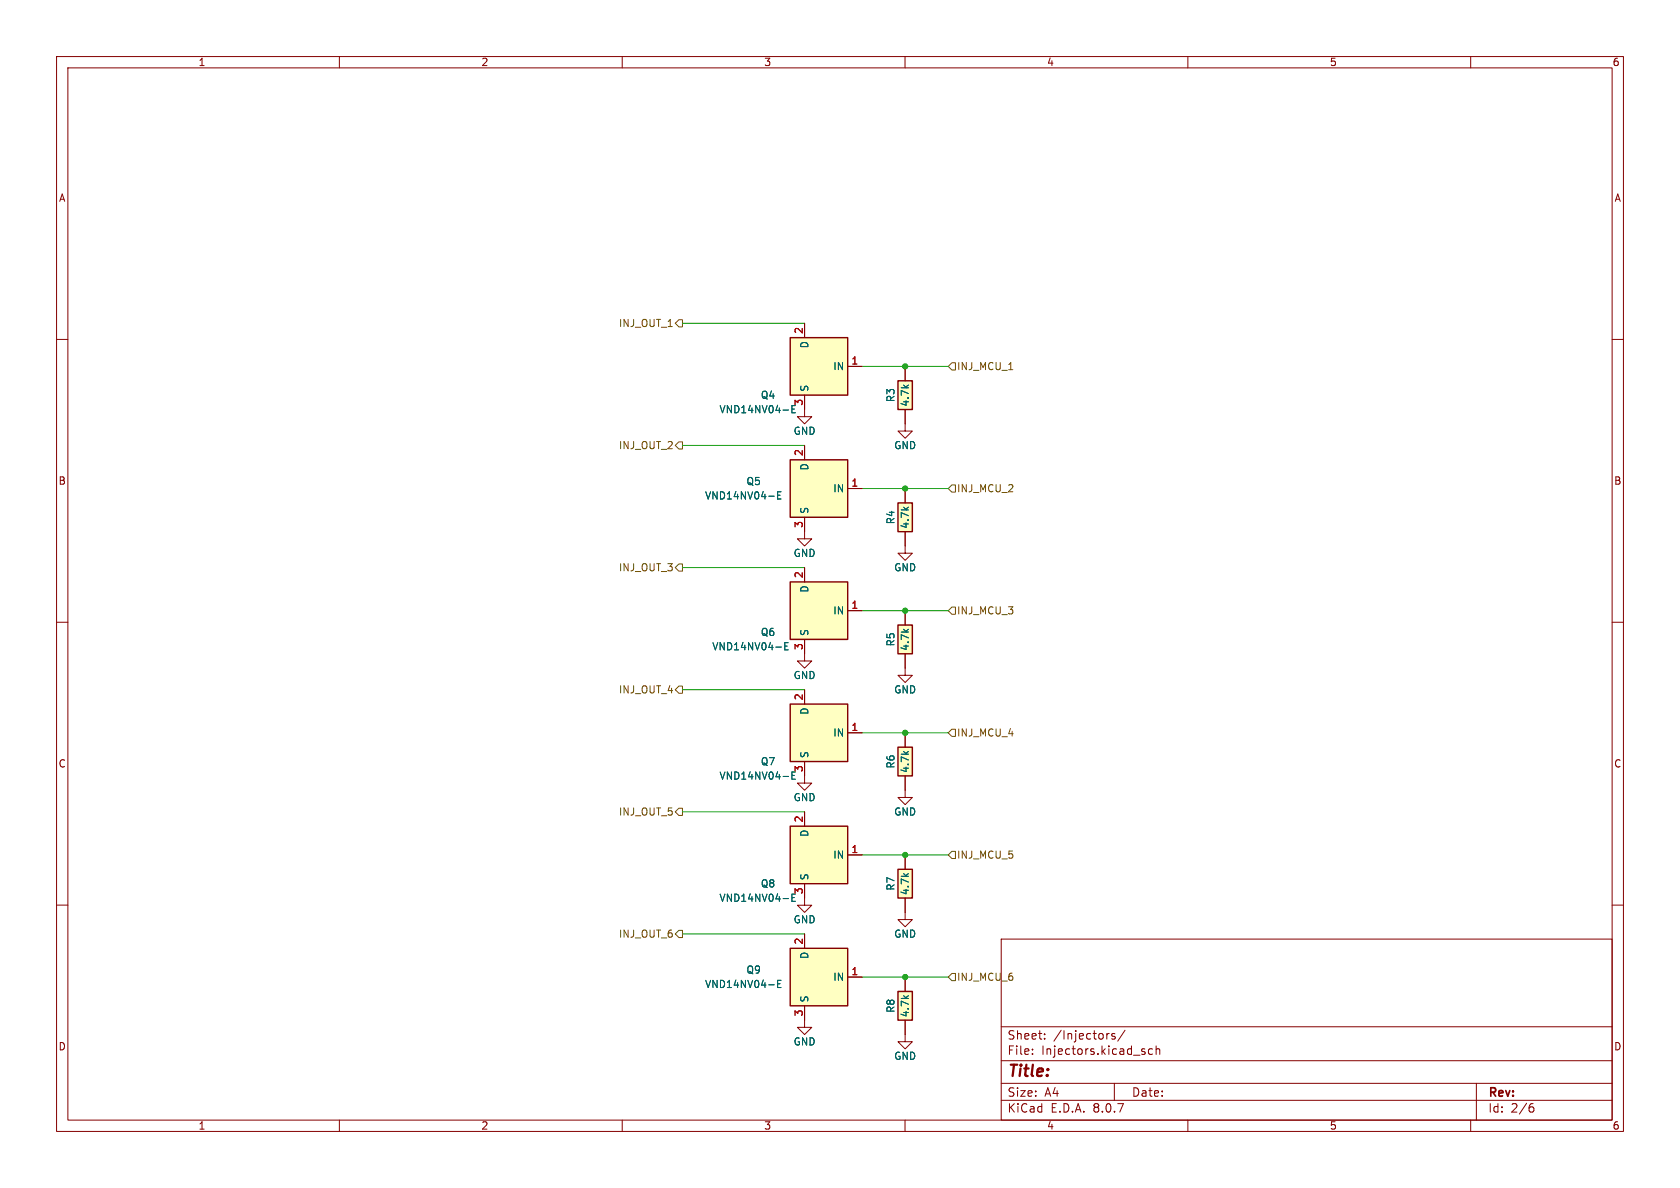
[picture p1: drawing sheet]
<svg xmlns="http://www.w3.org/2000/svg" width="297mm" height="210mm" viewBox="0 0 297 210" stroke-linecap="round" stroke-linejoin="round" font-family="sans-serif">
<g fill="none" stroke="#840000" stroke-width=".18">
<path d="M10 10h277v190h-277zM12 12h273v186h-273zM60 10v2M110 10v2M160 10v2M210 10v2M260 10v2M10 60h2M142.2 72.4v1.3h-1.2l1.2 1.2 1.3-1.2h-1.3M285 60h2M10 110h2M285 110h2"/>
<path d="M10 160h2M177 166h108v32h-108zM285 160h2M60 198v2M110 198v2M142.2 180.3v1.3h-1.2l1.2 1.3 1.3-1.3h-1.3M160 198v2M177 194.5h108M177 191.5h108M177 187.5h108M177 181.5h108M182.5 186.3v.1"/>
<path d="M182.5 185.5v.1M184.7 183.6v.1M184.7 182.8v.1M196 182.7h.1M197 191.5v3M197.1 182.8l-.4-.1-.2 .2 .1 .2 .5 .2v.3h-.6M198.9 182.1l-1.3 2M202.4 186v.3M203.7 185.5l-.4-.1-.3 .3v.4l.2 .2h.5M204.4 185.5l.2-.1 .4 .1v.9M204.4 184.9v1.5M210 198v2"/>
<path d="M260 198v2M261 191.5v6.5M270.6 195.7h.4l.2 .3-.1 .5-.5 .1M271 195.1l-.4 .1"/>
</g>
<path d="M139.7 59.7h10.2v10.2h-10.2z" fill="#ffffc2"/>
<path d="M139.7 59.7h10.2v10.2h-10.2z" fill="none" stroke="#840000" stroke-width=".25"/>
<path d="M142.2 57.2v2.5M142.2 69.9v2.5M149.9 64.8h2.5M160 96.5v1.3h-1.3l1.3 1.3 1.3-1.3h-1.3" fill="none" stroke="#840000" stroke-width=".18"/>
<path d="M140 72.3h.4M140.6 71.7h-.6v1.3h.6" fill="none" stroke="#006464" stroke-width=".18"/>
<path d="M158.7 88.9h2.6v5.1h-2.6z" fill="#ffffc2"/>
<path d="M158.7 88.9h2.6v5.1h-2.6z" fill="none" stroke="#840000" stroke-width=".25"/>
<path d="M160 86.4v2.5M160 94v2.5" fill="none" stroke="#840000" stroke-width=".18"/>
<path d="M139.7 102.9h10.2v10.1h-10.2z" fill="#ffffc2"/>
<path d="M139.7 102.9h10.2v10.1h-10.2z" fill="none" stroke="#840000" stroke-width=".25"/>
<path d="M142.2 100.3v2.6M142.2 113v2.6M149.9 108h2.5" fill="none" stroke="#840000" stroke-width=".18"/>
<path d="M138.7 114.2h.5M139.3 113.6h-.6v1.3h.6" fill="none" stroke="#006464" stroke-width=".18"/>
<path d="M139.7 81.3h10.2v10.1h-10.2z" fill="#ffffc2"/>
<path d="M139.7 81.3h10.2v10.1h-10.2z" fill="none" stroke="#840000" stroke-width=".25"/>
<path d="M142.2 78.7v2.6M160 74.9v1.3h-1.3l1.3 1.3 1.3-1.3h-1.3M142.2 91.4v3.9h-1.2l1.2 1.2 1.3-1.2h-1.3M149.9 86.4h2.5" fill="none" stroke="#840000" stroke-width=".18"/>
<path d="M137.5 87.5h.4M138.1 86.9h-.6v1.3h.6" fill="none" stroke="#006464" stroke-width=".18"/>
<path d="M158.7 67.3h2.6v5.1h-2.6z" fill="#ffffc2"/>
<path d="M158.7 67.3h2.6v5.1h-2.6z" fill="none" stroke="#840000" stroke-width=".25"/>
<path d="M160 64.8v2.5M160 72.4v2.5" fill="none" stroke="#840000" stroke-width=".18"/>
<path d="M158.7 175.3h2.6v5h-2.6z" fill="#ffffc2"/>
<path d="M158.7 175.3h2.6v5h-2.6z" fill="none" stroke="#840000" stroke-width=".25"/>
<path d="M142.2 158.8v1.2h-1.2l1.2 1.3 1.3-1.3h-1.3M160 172.7v2.6M160 180.3v3.9h-1.3l1.3 1.2 1.3-1.2h-1.3" fill="none" stroke="#840000" stroke-width=".18"/>
<path d="M139.7 167.6h10.2v10.2h-10.2z" fill="#ffffc2"/>
<path d="M139.7 167.6h10.2v10.2h-10.2z" fill="none" stroke="#840000" stroke-width=".25"/>
<path d="M142.2 115.6v1.2h-1.2l1.2 1.3 1.3-1.3h-1.3M142.2 137.2v1.2h-1.2l1.2 1.3 1.3-1.3h-1.3M142.2 165.1v2.5M142.2 177.8v2.5M149.9 172.7h2.5" fill="none" stroke="#840000" stroke-width=".18"/>
<path d="M137.5 173.9h.4M138.1 173.3h-.6v1.3h.6" fill="none" stroke="#006464" stroke-width=".18"/>
<path d="M139.7 124.5h10.2v10.1h-10.2z" fill="#ffffc2"/>
<path d="M139.7 124.5h10.2v10.1h-10.2z" fill="none" stroke="#840000" stroke-width=".25"/>
<path d="M142.2 121.9v2.6M142.2 134.6v2.6M149.9 129.5h2.5M160 161.3v1.3h-1.3l1.3 1.2 1.3-1.2h-1.3" fill="none" stroke="#840000" stroke-width=".18"/>
<path d="M140 137.1h.4M140.6 136.5h-.6v1.2h.6" fill="none" stroke="#006464" stroke-width=".18"/>
<path d="M158.7 132.1h2.6v5.1h-2.6z" fill="#ffffc2"/>
<path d="M158.7 132.1h2.6v5.1h-2.6z" fill="none" stroke="#840000" stroke-width=".25"/>
<path d="M160 129.5v2.6M160 137.2v2.5" fill="none" stroke="#840000" stroke-width=".18"/>
<path d="M139.7 146.1h10.2v10.1h-10.2z" fill="#ffffc2"/>
<path d="M139.7 146.1h10.2v10.1h-10.2z" fill="none" stroke="#840000" stroke-width=".25"/>
<path d="M142.2 143.5v2.6M142.2 156.2v2.6M149.9 151.1h2.5" fill="none" stroke="#840000" stroke-width=".18"/>
<path d="M140 158.7h.4M140.6 158.1h-.6v1.2h.6" fill="none" stroke="#006464" stroke-width=".18"/>
<path d="M158.7 153.7h2.6v5.1h-2.6z" fill="#ffffc2"/>
<path d="M158.7 153.7h2.6v5.1h-2.6z" fill="none" stroke="#840000" stroke-width=".25"/>
<path d="M160 118.1v1.3h-1.3l1.3 1.3 1.3-1.3h-1.3M160 139.7v1.3h-1.3l1.3 1.2 1.3-1.2h-1.3M160 151.1v2.6M160 158.8v2.5" fill="none" stroke="#840000" stroke-width=".18"/>
<path d="M158.7 110.5h2.6v5.1h-2.6z" fill="#ffffc2"/>
<path d="M158.7 110.5h2.6v5.1h-2.6z" fill="none" stroke="#840000" stroke-width=".25"/>
<g fill="none" stroke="#840000" stroke-width=".18">
<path d="M142.2 57.2v2.5M142.2 69.9v2.5M142.2 78.7v2.6M149.9 64.8h2.5M160 64.8v2.5M160 72.4v2.5M142.2 91.4v2.6M149.9 86.4h2.5M160 86.4v2.5M160 94v2.5M142.2 100.3v2.6M142.2 113v2.6"/>
<path d="M149.9 108h2.5M160 108v2.5M160 115.6v2.5M142.2 121.9v2.6M142.2 134.6v2.6M149.9 129.5h2.5M160 129.5v2.6M160 137.2v2.5M142.2 143.5v2.6M142.2 156.2v2.6M149.9 151.1h2.5M160 151.1v2.6"/>
<path d="M160 158.8v2.5M142.2 165.1v2.5M142.2 177.8v2.5M149.9 172.7h2.5M160 172.7v2.6M160 180.3v2.6"/>
</g>
<g fill="none" stroke="#725600" stroke-width=".18">
<path d="M120 56.5h.6v1.3h-.6l-.6-.6zM120 78.1h.6v1.3h-.6l-.6-.7zM168.3 64.1h.6v1.3h-.6l-.7-.6zM178.3 65.3h.8M120 99.7h.6v1.3h-.6l-.6-.7zM168.3 85.7h.6v1.3h-.6l-.7-.6zM168.3 107.3h.6v1.3h-.6l-.7-.6zM120 121.3h.6v1.3h-.6l-.6-.7zM168.3 128.9h.6v1.3h-.6l-.7-.7zM120 142.9h.6v1.2h-.6l-.6-.6zM168.3 150.5h.6v1.3h-.6l-.7-.7zM120 164.5h.6v1.2h-.6l-.6-.6z"/>
<path d="M168.3 172.1h.6v1.3h-.6l-.7-.7z"/>
</g>
<path d="M120.6 57.2h21.6M120.6 78.7h21.6M152.4 64.8h15.2M152.4 86.4h15.2M120.6 100.3h21.6M152.4 108h15.2M120.6 121.9h21.6M152.4 129.5h15.2M120.6 143.5h21.6M152.4 151.1h15.2M120.6 165.1h21.6M152.4 172.7h15.2" fill="none" stroke="#009600" stroke-width=".18"/>
<path d="M140 72.3h.4M140.6 71.7h-.6v1.3h.6M137.5 87.5h.4M138.1 86.9h-.6v1.3h.6M138.7 114.2h.5M139.3 113.6h-.6v1.3h.6M140 137.1h.4M140.6 136.5h-.6v1.2h.6M140 158.7h.4M140.6 158.1h-.6v1.2h.6M137.5 173.9h.4M138.1 173.3h-.6v1.3h.6" fill="none" stroke="#006464" stroke-width=".18"/>
<g fill="#009600" stroke="#009600" stroke-width=".18">
<circle cx="160" cy="151.1" r=".46"/>
<circle cx="160" cy="129.5" r=".46"/>
<circle cx="160" cy="108" r=".46"/>
<circle cx="160" cy="172.7" r=".46"/>
<circle cx="160" cy="64.8" r=".46"/>
<circle cx="160" cy="86.4" r=".46"/>
</g>
<text font-size="2.8" fill="#840000" x="178" y="190.9">Title:</text>
<g font-size="2.1" fill="#840000">
<text x="178" y="184">Sheet:</text>
<text x="186.2" y="184">/Injectors/</text>
<text x="178" y="186.7">File:</text>
<text x="184.1" y="186.7">Injectors.kicad_sch</text>
<text x="178" y="196.9">KiCad</text>
<text x="178" y="194.1">Size:</text>
<text x="184.7" y="194.1">A4</text>
<text x="185.7" y="196.9">E.D.A.</text>
<text x="193.3" y="196.9">8.0.7</text>
<text x="200" y="194.1">Date:</text>
<text x="263" y="194.3">Rev:</text>
<text x="263" y="196.9">Id:</text>
<text x="267.1" y="196.9">2/6</text>
</g>
<g font-size="1.8" fill="#840000">
<text x="35" y="11.9">1</text>
<text x="85" y="11.9">2</text>
<text x="135" y="11.9">3</text>
<text x="185" y="11.9">4</text>
<text x="235" y="11.9">5</text>
<text x="285" y="11.9">6</text>
<text x="10.3" y="35.9">A</text>
<text x="285.3" y="35.9">A</text>
<text x="10.3" y="85.9">B</text>
<text x="285.3" y="85.9">B</text>
<text x="10.3" y="135.9">C</text>
<text x="285.3" y="135.9">C</text>
<text x="10.3" y="185.9">D</text>
<text x="285.3" y="185.9">D</text>
<text x="35" y="199.9">1</text>
<text x="85" y="199.9">2</text>
<text x="135" y="199.9">3</text>
<text x="185" y="199.9">4</text>
<text x="235" y="199.9">5</text>
<text x="285" y="199.9">6</text>
</g>
<g font-size="1.8" fill="#725600">
<text x="109.3" y="58">INJ_OUT_1</text>
<text x="169.1" y="65.6">INJ_MCU_1</text>
<text x="109.3" y="79.6">INJ_OUT_2</text>
<text x="169.1" y="87.2">INJ_MCU_2</text>
<text x="109.3" y="101.2">INJ_OUT_3</text>
<text x="169.1" y="108.8">INJ_MCU_3</text>
<text x="109.3" y="122.8">INJ_OUT_4</text>
<text x="169.1" y="130.4">INJ_MCU_4</text>
<text x="109.3" y="144.4">INJ_OUT_5</text>
<text x="169.1" y="152">INJ_MCU_5</text>
<text x="109.3" y="166">INJ_OUT_6</text>
<text x="169.1" y="173.6">INJ_MCU_6</text>
</g>
<g font-size="1.8" fill="#a90000">
<text x="142" y="59.1" transform="rotate(-90 142 59.1)">2</text>
<text x="150.4" y="64.5">1</text>
<text x="142" y="71.8" transform="rotate(-90 142 71.8)">3</text>
<text x="142" y="80.7" transform="rotate(-90 142 80.7)">2</text>
<text x="150.4" y="86.1">1</text>
<text x="142" y="93.4" transform="rotate(-90 142 93.4)">3</text>
<text x="142" y="102.3" transform="rotate(-90 142 102.3)">2</text>
<text x="150.4" y="107.7">1</text>
<text x="142" y="115" transform="rotate(-90 142 115)">3</text>
<text x="142" y="123.9" transform="rotate(-90 142 123.9)">2</text>
<text x="150.4" y="129.3">1</text>
<text x="142" y="136.6" transform="rotate(-90 142 136.6)">3</text>
<text x="142" y="145.5" transform="rotate(-90 142 145.5)">2</text>
<text x="150.4" y="150.9">1</text>
<text x="142" y="158.2" transform="rotate(-90 142 158.2)">3</text>
<text x="142" y="167.1" transform="rotate(-90 142 167.1)">2</text>
<text x="150.4" y="172.5">1</text>
<text x="142" y="179.8" transform="rotate(-90 142 179.8)">3</text>
</g>
<g font-size="1.8" fill="#006464">
<text x="143.1" y="61.7" transform="rotate(-90 143.1 61.7)">D</text>
<text x="147.2" y="65.6">IN</text>
<text x="134.4" y="70.7">Q4</text>
<text x="143.1" y="69.3" transform="rotate(-90 143.1 69.3)">S</text>
<text x="158.3" y="71.2" transform="rotate(-90 158.3 71.2)">R3</text>
<text x="160.9" y="72" transform="rotate(-90 160.9 72)">4.7k</text>
<text x="127.1" y="73.3">VND14NV04-E</text>
<text x="140.2" y="77.1">GND</text>
<text x="143.1" y="83.3" transform="rotate(-90 143.1 83.3)">D</text>
<text x="158" y="79.6">GND</text>
<text x="124.5" y="88.5">VND14NV04-E</text>
<text x="131.9" y="86">Q5</text>
<text x="147.2" y="87.2">IN</text>
<text x="143.1" y="90.9" transform="rotate(-90 143.1 90.9)">S</text>
<text x="158.3" y="92.8" transform="rotate(-90 158.3 92.8)">R4</text>
<text x="160.9" y="93.6" transform="rotate(-90 160.9 93.6)">4.7k</text>
<text x="140.2" y="98.7">GND</text>
<text x="158" y="101.2">GND</text>
<text x="143.1" y="104.9" transform="rotate(-90 143.1 104.9)">D</text>
<text x="134.4" y="112.6">Q6</text>
<text x="143.1" y="112.5" transform="rotate(-90 143.1 112.5)">S</text>
<text x="147.2" y="108.8">IN</text>
<text x="125.8" y="115.2">VND14NV04-E</text>
<text x="158.3" y="114.4" transform="rotate(-90 158.3 114.4)">R5</text>
<text x="160.9" y="115.2" transform="rotate(-90 160.9 115.2)">4.7k</text>
<text x="140.2" y="120.2">GND</text>
<text x="158" y="122.8">GND</text>
<text x="143.1" y="126.4" transform="rotate(-90 143.1 126.4)">D</text>
<text x="147.2" y="130.4">IN</text>
<text x="134.4" y="135.5">Q7</text>
<text x="143.1" y="134.1" transform="rotate(-90 143.1 134.1)">S</text>
<text x="158.3" y="136" transform="rotate(-90 158.3 136)">R6</text>
<text x="160.9" y="136.7" transform="rotate(-90 160.9 136.7)">4.7k</text>
<text x="127.1" y="138">VND14NV04-E</text>
<text x="140.2" y="141.8">GND</text>
<text x="143.1" y="148" transform="rotate(-90 143.1 148)">D</text>
<text x="158" y="144.4">GND</text>
<text x="143.1" y="155.7" transform="rotate(-90 143.1 155.7)">S</text>
<text x="147.2" y="152">IN</text>
<text x="127.1" y="159.6">VND14NV04-E</text>
<text x="134.4" y="157.1">Q8</text>
<text x="158.3" y="157.6" transform="rotate(-90 158.3 157.6)">R7</text>
<text x="160.9" y="158.3" transform="rotate(-90 160.9 158.3)">4.7k</text>
<text x="140.2" y="163.4">GND</text>
<text x="158" y="166">GND</text>
<text x="131.9" y="172.3">Q9</text>
<text x="143.1" y="169.6" transform="rotate(-90 143.1 169.6)">D</text>
<text x="147.2" y="173.6">IN</text>
<text x="124.5" y="174.9">VND14NV04-E</text>
<text x="143.1" y="177.3" transform="rotate(-90 143.1 177.3)">S</text>
<text x="158.3" y="179.1" transform="rotate(-90 158.3 179.1)">R8</text>
<text x="160.9" y="179.9" transform="rotate(-90 160.9 179.9)">4.7k</text>
<text x="140.2" y="185">GND</text>
<text x="158" y="187.6">GND</text>
</g>
</svg>
